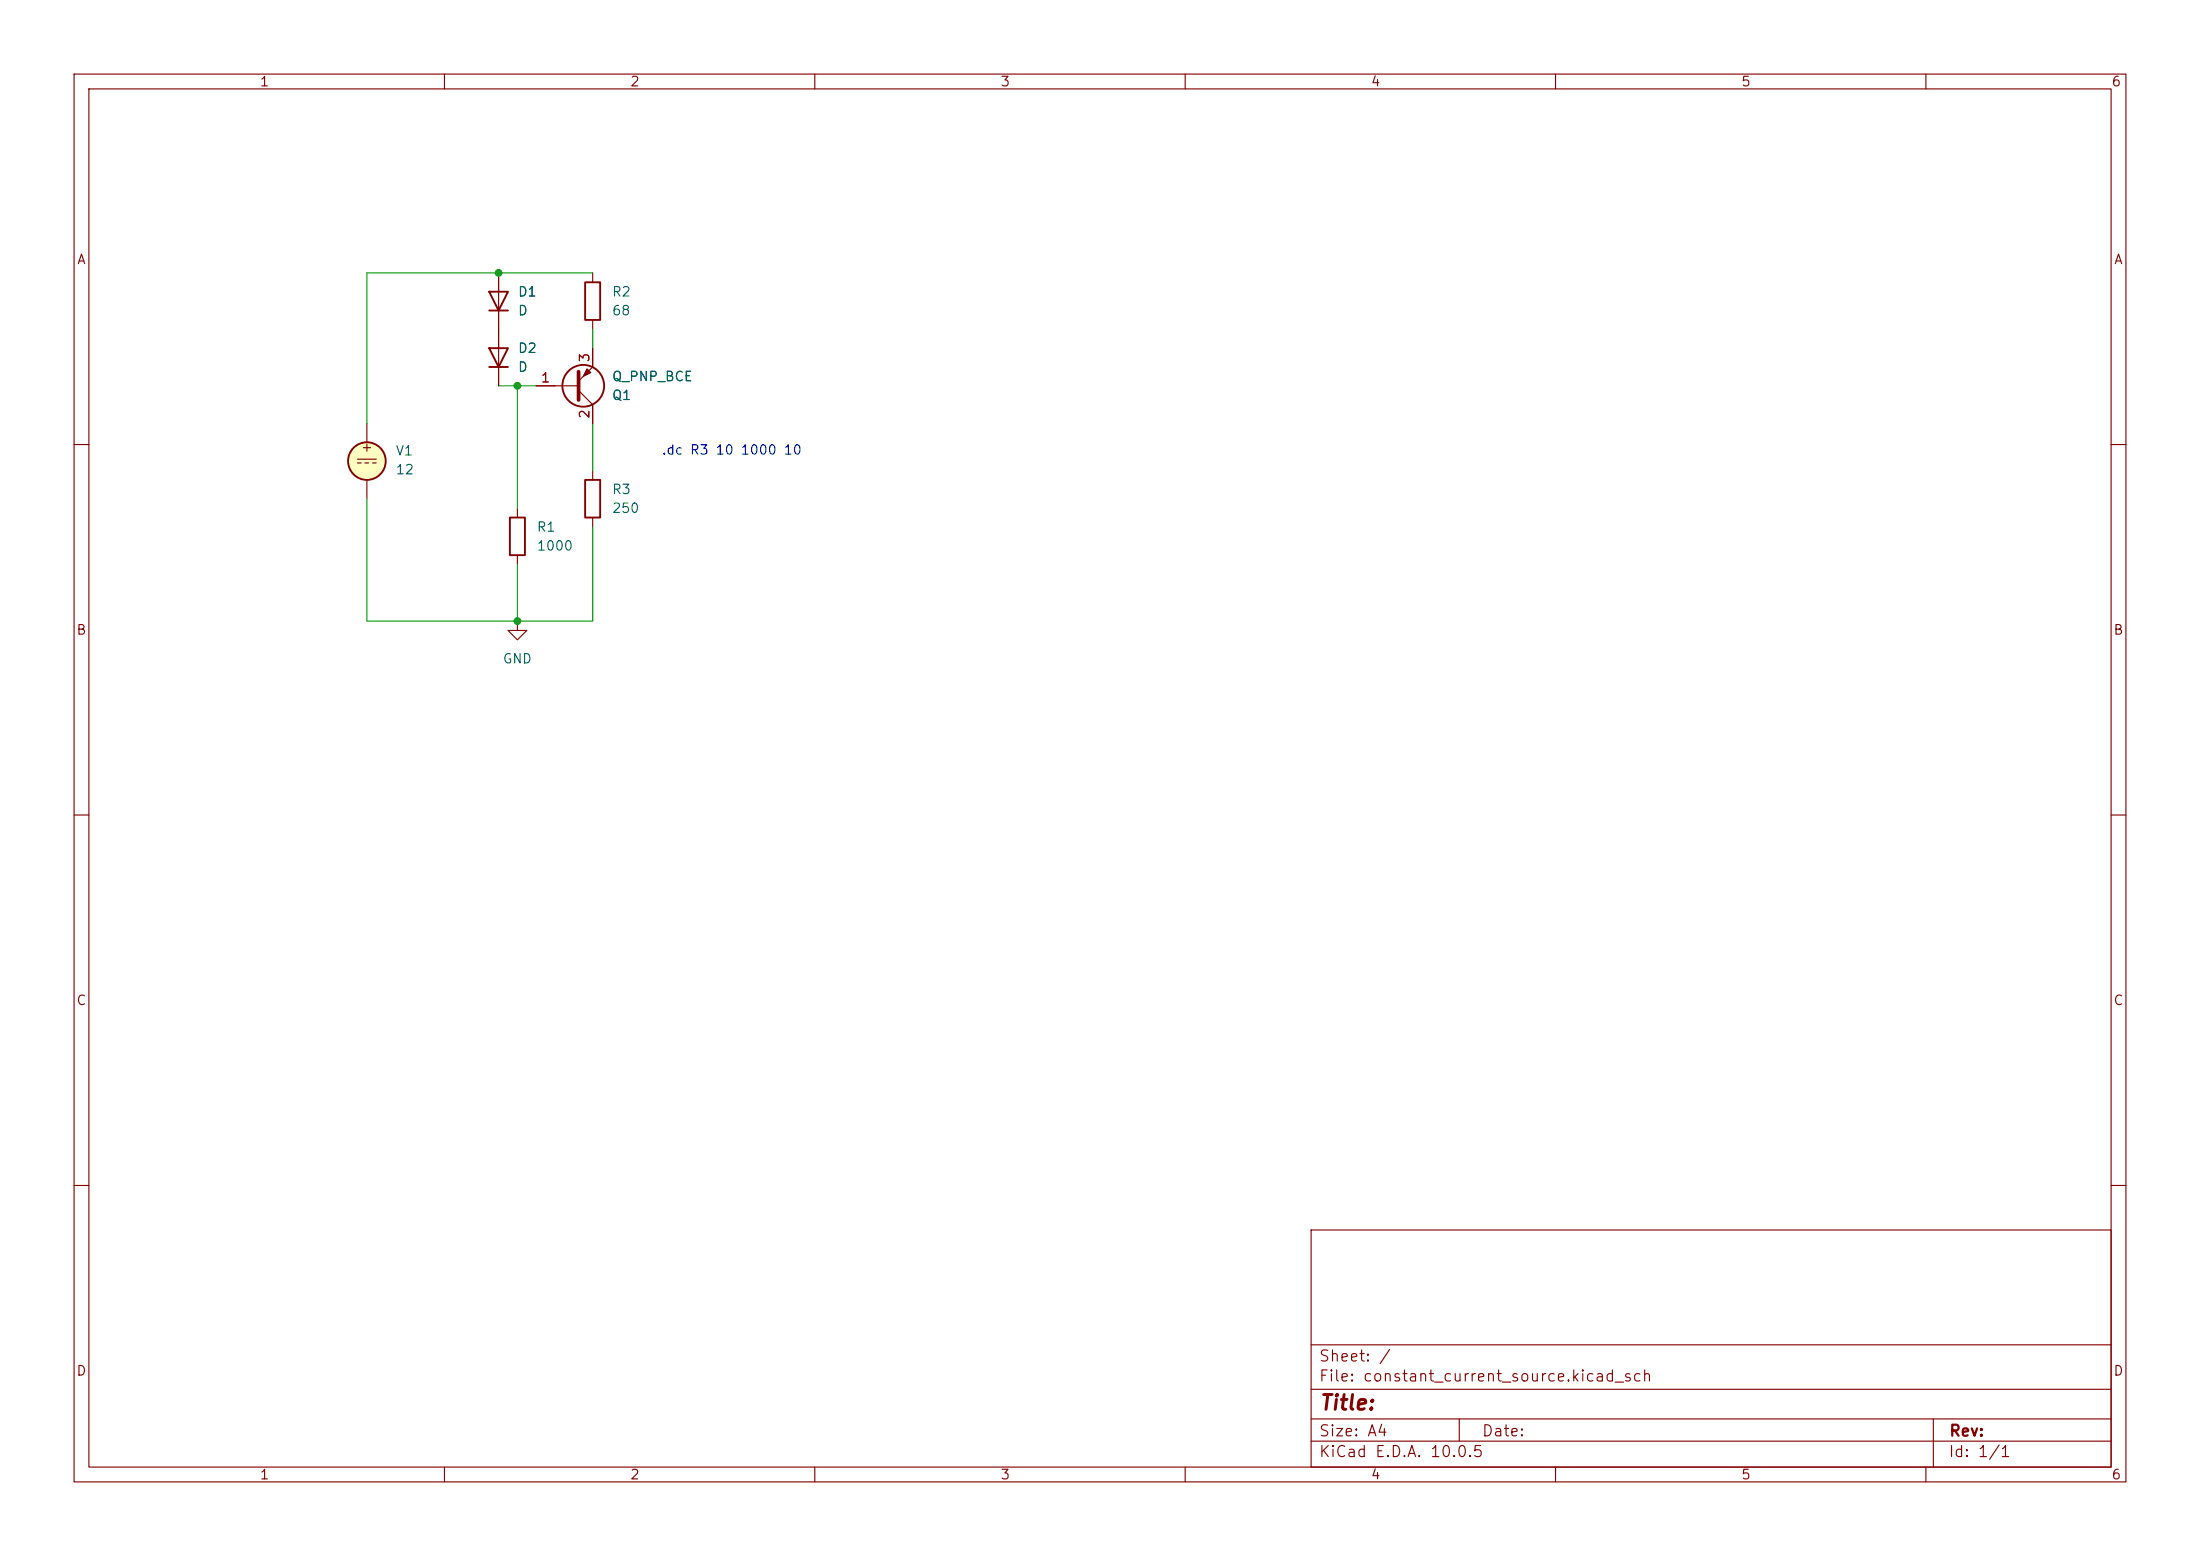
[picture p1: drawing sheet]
<svg xmlns="http://www.w3.org/2000/svg" width="297mm" height="210mm" viewBox="0 0 297 210" stroke-linecap="round" stroke-linejoin="round" font-family="sans-serif">
<g fill="none" stroke="#840000" stroke-width=".15">
<path d="M10 10h277v190h-277zM12 12h273v186h-273zM60 10v2M110 10v2M160 10v2M210 10v2M260 10v2M67.3 36.8v15.3M80 36.8v1.3M49.5 57.2v2.5M72.4 52.1h5.7M78.1 52.7l1.9 1.9v2.6"/>
<path d="M80 43.2v1.3M80 47v2.5l-1.9 1.9M10 60h2M48.3 62h2.5M48.3 62.5h.5M49.3 62.5h.5M49.5 64.8v2.5M50.3 62.5h.5M69.8 68.6v1.3M69.8 74.9v1.3M80 63.5v1.3M80 69.9v1.2"/>
<path d="M285 60h2M69.8 83.8v1.3h1.3l-1.3 1.3-1.2-1.3h1.2M69.8 83.8h.1M10 110h2M285 110h2M10 160h2M177 166h108v32h-108zM285 160h2M60 198v2M110 198v2M160 198v2M177 194.5h108"/>
<path d="M177 191.5h108M177 187.5h108M177 181.5h108M197 191.5v3M210 198v2M260 198v2M261 191.5v6.5"/>
</g>
<g fill="none" stroke="#840000" stroke-width=".25">
<path d="M66 39.4h2.6l-1.3 2.5zM79 38.1h2v5.1h-2zM66 47h2.6l-1.3 2.5zM66 41.9h2.6M66 49.5h2.6M68.8 69.9h2.1v5h-2.1zM79 64.8h2v5.1h-2z"/>
<circle cx="78.7" cy="52.1" r="2.82"/>
<circle cx="49.5" cy="62.2" r="2.54"/>
</g>
<path d="M78.1 50.2v3.8" fill="none" stroke="#840000" stroke-width=".51"/>
<path d="M79.2 49.8l.6 .5-1.1 .5z" fill="#840000" stroke="#840000" stroke-width=".15"/>
<circle cx="49.5" cy="62.2" r="2.54" fill="#ffffc2" stroke="#ffffc2" stroke-width=".14"/>
<path d="M80 36.8h-30.5v20.4M67.3 52.1h5.1M69.8 52.1v16.5M80 44.5v2.5M80 57.2v6.3M49.5 67.3v16.5h30.5v-12.7M69.8 76.2v7.6" fill="none" stroke="#009600" stroke-width=".15"/>
<g fill="#009600" stroke="#009600" stroke-width=".14">
<circle cx="69.8" cy="83.8" r=".46"/>
<circle cx="67.3" cy="36.8" r=".46"/>
<circle cx="69.8" cy="52.1" r=".46"/>
</g>
<text font-size="2" fill="#840000" x="178" y="190.8">Title:</text>
<g font-size="1.5" fill="#840000">
<text x="178" y="184.1">Sheet: /</text>
<text x="178" y="186.8">File: constant_current_source.kicad_sch</text>
<text x="178" y="197">KiCad E.D.A. 10.0.5</text>
<text x="178" y="194.2">Size: A4</text>
<text x="200" y="194.2">Date:</text>
<text x="263" y="197">Id: 1/1</text>
<text x="263" y="194.2">Rev:</text>
</g>
<g font-size="1.3" fill="#840000">
<text x="35" y="12">1</text>
<text x="85" y="12">2</text>
<text x="135" y="12">3</text>
<text x="185" y="12">4</text>
<text x="235" y="12">5</text>
<text x="285" y="12">6</text>
<text x="10.3" y="36">A</text>
<text x="285.3" y="36">A</text>
<text x="48.6" y="61.3">+</text>
<text x="10.2" y="86">B</text>
<text x="285.2" y="86">B</text>
<text x="10.2" y="136">C</text>
<text x="285.2" y="136">C</text>
<text x="10.2" y="186">D</text>
<text x="285.2" y="186">D</text>
<text x="35" y="200">1</text>
<text x="85" y="200">2</text>
<text x="135" y="200">3</text>
<text x="185" y="200">4</text>
<text x="235" y="200">5</text>
<text x="285" y="200">6</text>
</g>
<g font-size="1.3" fill="#006464">
<text x="69.8" y="40.3">D1</text>
<text x="82.5" y="40.3">R2</text>
<text x="69.8" y="42.9">D</text>
<text x="69.8" y="48">D2</text>
<text x="82.5" y="42.9">68</text>
<text x="69.8" y="50.5">D</text>
<text x="82.5" y="51.8">Q_PNP_BCE</text>
<text x="82.5" y="54.3">Q1</text>
<text x="53.3" y="61.8">V1</text>
<text x="53.3" y="64.3">12</text>
<text x="82.5" y="67">R3</text>
<text x="82.5" y="69.5">250</text>
<text x="72.4" y="72.1">R1</text>
<text x="72.4" y="74.6">1000</text>
<text x="67.8" y="89.9">GND</text>
</g>
<g font-size="1.3" fill="#a90000">
<text x="72.9" y="51.9">1</text>
<text x="79.9" y="49" transform="rotate(-90 79.9 49)">3</text>
<text x="79.9" y="56.6" transform="rotate(-90 79.9 56.6)">2</text>
</g>
<text font-size="1.3" fill="#0000c2" x="89.2" y="61.7">.dc R3 10 1000 10</text>
</svg>
